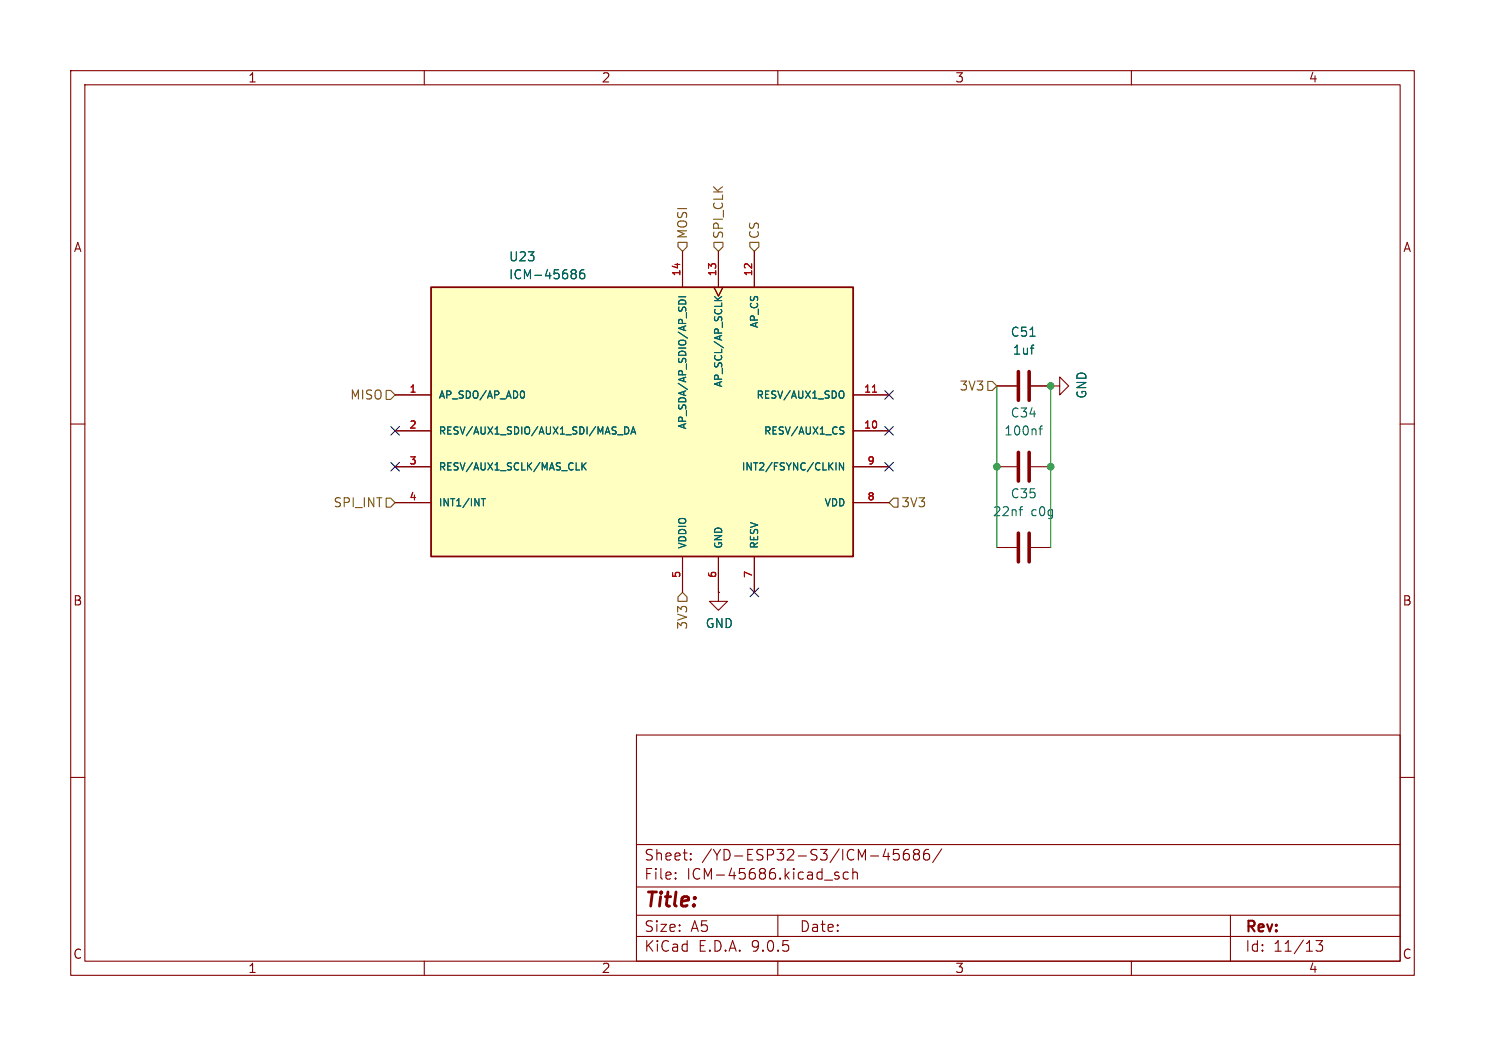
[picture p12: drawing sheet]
<svg xmlns="http://www.w3.org/2000/svg" width="210mm" height="148mm" viewBox="0 0 210 148" stroke-linecap="round" stroke-linejoin="round" font-family="sans-serif">
<g fill="none" stroke="#840000" stroke-width=".15">
<path d="M10 10h190v128h-190zM12 12h186v124h-186zM60 10v2M110 10v2M160 10v2M10 60h2M198 60h2M10 110h2M90 104h108v32h-108zM90 119.5h108M198 110h2M60 136v2"/>
<path d="M90 132.5h108M90 129.5h108M90 125.5h108M95.5 124.2l.1 .1-.1 .1M95.5 124.2v.1v.1M95.5 123.5v.1M95.5 124.2v.2M95.5 123.5h.1l-.1 .1M97.7 121.5l.1 .1-.1 .1M97.7 121.5l-.1 .1 .1 .1M97.7 120.8v.1M97.7 121.5v.2"/>
<path d="M97.7 120.8h.1l-.1 .1M97.7 120.8h-.1l.1 .1M110 136v2M110 129.5v3M118.6 123.5l-.3-.1-.3 .2 .1 .2 .5 .2 .1 .1-.1 .2-.1 .1-.5-.1M120 123.5l-.5-.1-.2 .3v.4l.1 .2 .1 .1 .5-.1M120.6 123.5a.37 .37 0 0 1 .7 .1v.8M120.6 122.9v1.5M124.9 121.2h.9M125.6 120.7v1M127.1 120.2h-.7l-.1 .7 .2-.1h.5l.2 .2-.1 .5-.2 .2h-.4l-.2-.2M128.5 120.2a.59 .59 0 0 0-.7 .6v.6l.1 .2 .4 .1 .2-.2 .1-.5-.1-.2h-.5l-.2 .2"/>
<path d="M129.5 120.8h-.2a.31 .31 0 0 1-.1-.4 .31 .31 0 0 1 .3-.2l.4 .1a.31 .31 0 0 1 .1 .3 .31 .31 0 0 1-.2 .2M129.5 120.8l-.3 .3 .1 .4 .2 .2 .4-.1 .1-.2v-.4l-.2-.2M129.5 120.8h.3M131.3 120.2a.59 .59 0 0 0-.7 .6v.6l.2 .2 .4 .1 .2-.2 .1-.5-.2-.2h-.4l-.3 .2M133.2 120.1l-1.3 1.9M160 136v2M174 129.5v6.5M186.1 133.1h.9l-.5 .6a.41 .41 0 0 1 .5 .2v.4l-.1 .2-.6 .1-.2-.2"/>
</g>
<path d="M61 40.6h59.6v38.1h-59.6z" fill="#ffffc2"/>
<path d="M61 40.6h59.6v38.1h-59.6z" fill="none" stroke="#840000" stroke-width=".25"/>
<g fill="none" stroke="#840000" stroke-width=".15">
<path d="M96.5 35.6v5M101.6 35.6v5M106.7 35.6v5M55.9 55.9h5.1M101 40.6l.6 1.3 .6-1.3M120.6 55.9h5.1M141 54.6h2.8M145.8 54.6h2.8M148.6 54.6h1.3v-1.3l1.2 1.3-1.2 1.3v-1.3M148.6 54.6h.1M55.9 61h5.1M55.9 66h5.1"/>
<path d="M55.9 71.1h5.1M96.5 78.7v5.1M101.6 78.7v5.1M106.7 78.7v5.1M120.6 61h5.1M120.6 66h5.1M120.6 71.1h5.1M141 66h2.8M141 77.5h2.8M145.8 66h2.8M145.8 77.5h2.8M101.6 83.8v1.3h1.3l-1.3 1.3-1.3-1.3h1.3"/>
<path d="M101.6 83.8h.1"/>
</g>
<g fill="none" stroke="#006464" stroke-width=".15">
<path d="M81 38.2h.2l.3 .2-.3 .3M81 38.7h.2M81.2 38.7l.3 .3v.2l-.1 .2h-.4M82.6 38.2a.5 .5 0 0 0-.6 .5v.5l.1 .2h.4l.1-.1 .1-.4-.1-.2h-.4l-.2 .2M73.9 55.3a.64 .64 0 0 1 0 1M96 43a.51 .51 0 0 1 .5-.6 .51 .51 0 0 1 .5 .6M96 42h1M101 41.9l.6 .6M102.1 41.9l-.6 .5M118.9 55.3a.34 .34 0 0 1 .4 .4v.3a.34 .34 0 0 1-.4 .3M145.7 47.6h.7M145.7 49.3h.5"/>
<path d="M146.1 48.8h.1M68.1 70.6h.6M68.4 70.6v1M81.5 66.5h.5M82.3 65.5v1M82.4 65.9l.5 .6M82.9 65.5l-.6 .6M87.3 61.5h.8M88.3 60.4a.51 .51 0 0 1 .6 .5 .51 .51 0 0 1-.6 .5zM89.2 61.4l.4-1 .3 1M89.3 61.1h.5M118.2 65.5v1"/>
<path d="M119 60.4l.3 .1M119 60.9l.2 .1 .1 .2-.2 .2h-.2M119.3 65.5v1l-.6-1v1M144.1 72.1h.5M144.6 71.7l-.2 .1M146.9 60.7h.5M147.4 60.3h-.2l-.1 .2v1"/>
</g>
<path d="M123.4 55.5h.6" fill="none" stroke="#a90000" stroke-width=".15"/>
<path d="M144 52.6v4M145.5 52.6v4M144 64v4.1M144 75.4v4.1M145.5 64v4.1M145.5 75.4v4.1" fill="none" stroke="#840000" stroke-width=".51"/>
<path d="M95.9 34.3h1.3v.6l-.7 .7-.6-.7zM101 34.3h1.2v.6l-.6 .7-.6-.7zM106 34.3h1.3v.6l-.6 .7-.7-.7zM54.6 55.2h.6l.7 .7-.7 .6h-.6zM139.7 54h.6l.7 .6-.7 .6h-.6zM54.6 70.5h.6l.7 .6-.7 .7h-.6zM126.4 70.5h.6v1.3h-.6l-.7-.7zM95.9 84.5l.6-.7 .7 .7v.6h-1.3z" fill="none" stroke="#725600" stroke-width=".15"/>
<path d="M141 54.6v22.9M148.6 54.6v22.9" fill="none" stroke="#009600" stroke-width=".15"/>
<path d="M125.1 55.3l1.2 1.2M126.3 55.3l-1.2 1.2M55.3 60.4l1.2 1.2M55.3 65.4l1.2 1.2M56.5 60.4l-1.2 1.2M56.5 65.4l-1.2 1.2M125.1 65.4l1.2 1.2M125.1 60.4l1.2 1.2M126.3 65.4l-1.2 1.2M126.3 60.4l-1.2 1.2M106.1 83.2l1.2 1.2M107.3 83.2l-1.2 1.2" fill="none" stroke="#000084" stroke-width=".15"/>
<g fill="#009600" stroke="#009600" stroke-width=".15">
<circle cx="141" cy="66" r=".46"/>
<circle cx="148.6" cy="66" r=".46"/>
<circle cx="148.6" cy="54.6" r=".46"/>
</g>
<text font-size="2.8" fill="#840000" x="91" y="128.9">Title:</text>
<g font-size="2.1" fill="#840000">
<text x="91" y="124.7">File:</text>
<text x="91" y="122">Sheet:</text>
<text x="97.1" y="124.7">ICM-45686.kicad_sch</text>
<text x="99.2" y="122">/YD-ESP32-S3/ICM-45686/</text>
<text x="91" y="134.9">KiCad</text>
<text x="91" y="132.1">Size:</text>
<text x="97.7" y="132.1">A5</text>
<text x="98.7" y="134.9">E.D.A.</text>
<text x="106.3" y="134.9">9.0.5</text>
<text x="113" y="132.1">Date:</text>
<text x="176" y="132.3">Rev:</text>
<text x="176" y="134.9">Id:</text>
<text x="180.1" y="134.9">11/13</text>
</g>
<g font-size="1.8" fill="#840000">
<text x="35" y="11.9">1</text>
<text x="85" y="11.9">2</text>
<text x="135" y="11.9">3</text>
<text x="185" y="11.9">4</text>
<text x="10.3" y="35.9">A</text>
<text x="198.4" y="35.9">A</text>
<text x="10.3" y="85.9">B</text>
<text x="198.3" y="85.9">B</text>
<text x="10.3" y="135.9">C</text>
<text x="35" y="137.9">1</text>
<text x="85" y="137.9">2</text>
<text x="135" y="137.9">3</text>
<text x="185" y="137.9">4</text>
<text x="198.3" y="135.9">C</text>
</g>
<g font-size="1.8" fill="#725600">
<text x="97.4" y="33.9" transform="rotate(-90 97.4 33.9)">MOSI</text>
<text x="102.5" y="33.9" transform="rotate(-90 102.5 33.9)">SPI_CLK</text>
<text x="107.5" y="33.9" transform="rotate(-90 107.5 33.9)">CS</text>
<text x="49.4" y="56.7">MISO</text>
<text x="135.6" y="55.5">3V3</text>
<text x="47.1" y="72">SPI_INT</text>
<text x="127.4" y="72">3V3</text>
<text x="97.4" y="89.2" transform="rotate(-90 97.4 89.2)">3V3</text>
</g>
<g font-size="1.8" fill="#006464">
<text x="71.9" y="37.2">U23</text>
<text x="71.9" y="39.7">ICM-45686</text>
<text x="142.8" y="47.9">C51</text>
<text x="143.1" y="50.4">1uf</text>
<text x="142.8" y="59.3">C34</text>
<text x="153.8" y="56.5" transform="rotate(-90 153.8 56.5)">GND</text>
<text x="141.9" y="61.8">100nf</text>
<text x="142.8" y="70.7">C35</text>
<text x="140.3" y="73.3">22nf</text>
<text x="145.8" y="73.3">c0g</text>
<text x="99.7" y="89.1">GND</text>
</g>
<g font-size="1.4" fill="#a90000">
<text x="96.3" y="39.2" transform="rotate(-90 96.3 39.2)">14</text>
<text x="101.3" y="39.2" transform="rotate(-90 101.3 39.2)">13</text>
<text x="106.4" y="39.2" transform="rotate(-90 106.4 39.2)">12</text>
<text x="57.8" y="55.6">1</text>
<text x="122.1" y="55.6">11</text>
<text x="57.8" y="60.7">2</text>
<text x="57.8" y="65.8">3</text>
<text x="122.1" y="60.7">10</text>
<text x="122.6" y="65.8">9</text>
<text x="57.8" y="70.9">4</text>
<text x="122.6" y="70.9">8</text>
<text x="96.3" y="81.9" transform="rotate(-90 96.3 81.9)">5</text>
<text x="101.3" y="81.9" transform="rotate(-90 101.3 81.9)">6</text>
<text x="106.4" y="81.9" transform="rotate(-90 106.4 81.9)">7</text>
</g>
<g font-size="1.4" fill="#006464">
<text x="107.4" y="46.6" transform="rotate(-90 107.4 46.6)">AP_CS</text>
<text x="62" y="56.6">AP_SDO/AP_AD0</text>
<text x="102.3" y="54.9" transform="rotate(-90 102.3 54.9)">AP_SCL/AP_SCLK</text>
<text x="106.8" y="56.6">RESV/AUX1_SDO</text>
<text x="62" y="61.7">RESV/AUX1_SDIO/AUX1_SDI/MAS_DA</text>
<text x="97.3" y="60.9" transform="rotate(-90 97.3 60.9)">AP_SDA/AP_SDIO/AP_SDI</text>
<text x="107.9" y="61.7">RESV/AUX1_CS</text>
<text x="62" y="66.8">RESV/AUX1_SCLK/MAS_CLK</text>
<text x="62" y="71.9">INT1/INT</text>
<text x="104.8" y="66.8">INT2/FSYNC/CLKIN</text>
<text x="116.5" y="71.9">VDD</text>
<text x="97.3" y="77.7" transform="rotate(-90 97.3 77.7)">VDDIO</text>
<text x="102.3" y="77.7" transform="rotate(-90 102.3 77.7)">GND</text>
<text x="107.4" y="77.7" transform="rotate(-90 107.4 77.7)">RESV</text>
</g>
</svg>
